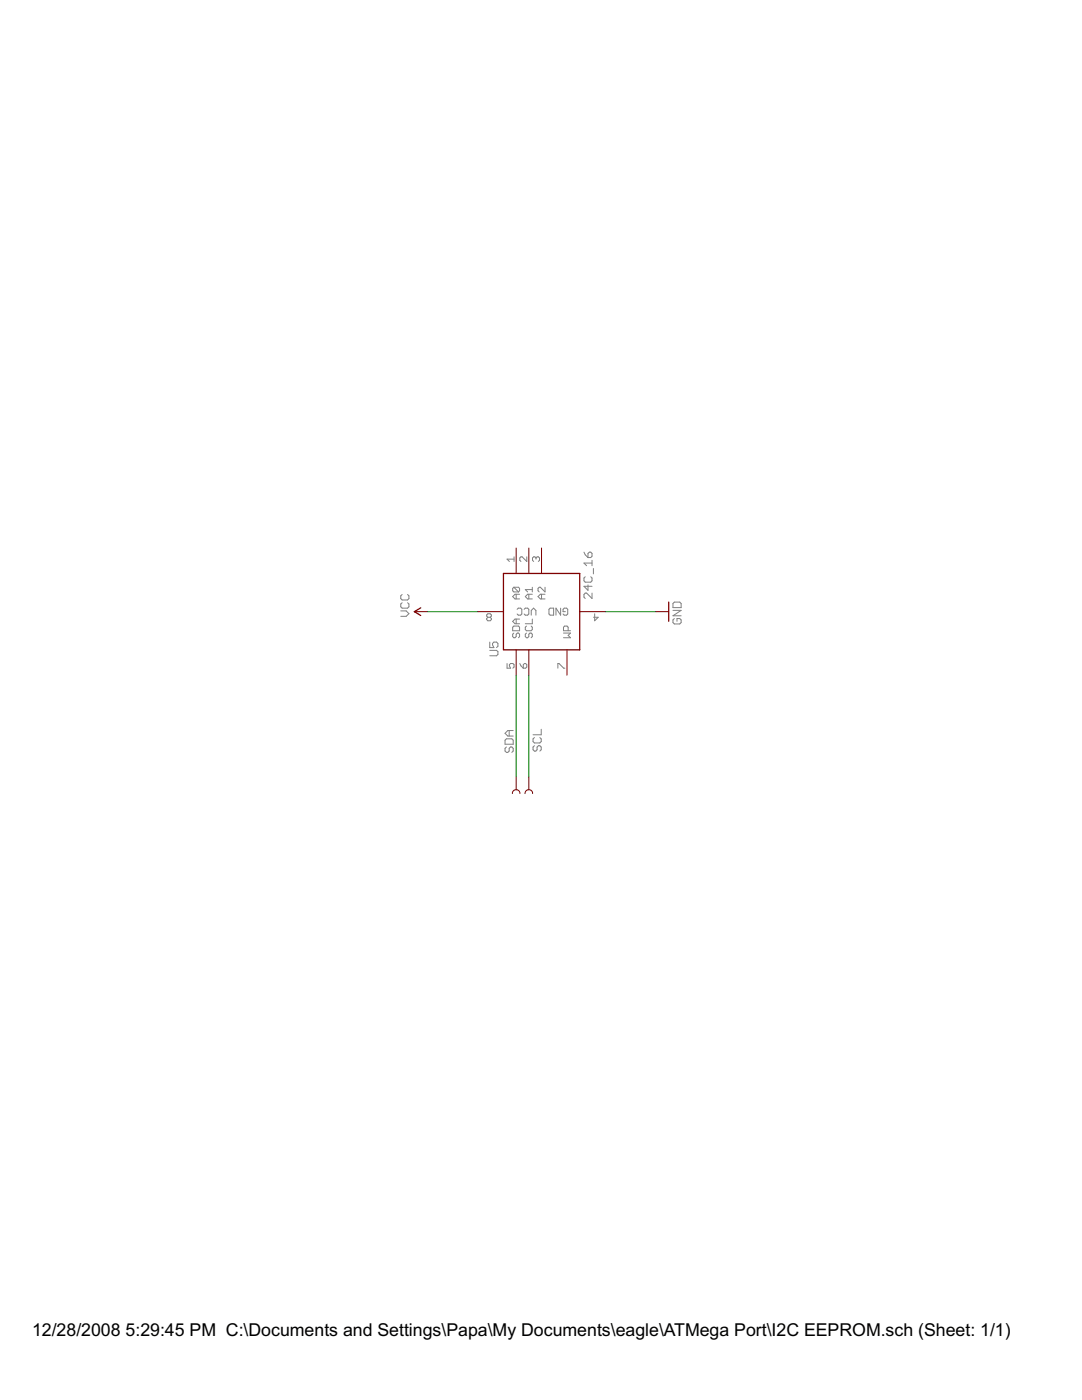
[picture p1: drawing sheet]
<svg xmlns="http://www.w3.org/2000/svg" width="216mm" height="279mm" viewBox="0 0 216 279" stroke-linecap="round" stroke-linejoin="round" font-family="sans-serif">
<g fill="#008000" stroke="#008000" stroke-width=".21">
<path d="M85.2 122.1h10.2z"/>
<path d="M120.8 122.1h10.1z"/>
<path d="M103 134.7v20.4z"/>
<path d="M105.5 134.7v20.4z"/>
</g>
<g fill="#800000" stroke="#800000" stroke-width=".25">
<path d="M100.5 114.4v15.3z"/>
<path d="M100.5 114.4h15.2z"/>
<path d="M115.7 114.4v15.3z"/>
<path d="M100.5 129.7h15.2z"/>
<path d="M133.4 120.2v3.8z"/>
<path d="M82.7 122.1l1.2-.8z"/>
<path d="M82.7 122.1l1.2 .7z"/>
</g>
<g fill="#800000" stroke="#800000" stroke-width=".2">
<path d="M103 129.7v5z"/>
<path d="M105.5 129.7v5z"/>
<path d="M113.1 129.7v5z"/>
<path d="M103 109.4v5z"/>
<path d="M105.5 109.4v5z"/>
<path d="M108.1 109.4v5z"/>
<path d="M115.7 122.1h5.1z"/>
<path d="M95.4 122.1h5.1z"/>
<path d="M130.9 122.1h2.5z"/>
<path d="M82.7 122.1h2.5z"/>
<path d="M103 155.1v2.5z"/>
<path d="M105.5 155.1v2.5z"/>
</g>
<path d="M102.2 158.4a.75 .75 0 0 1 .8-.8 .75 .75 0 0 1 .7 .8M104.8 158.4a.76 .76 0 0 1 .7-.8 .76 .76 0 0 1 .8 .8" fill="none" stroke="#800000" stroke-width=".2"/>
<g fill="#808080" stroke="#808080" stroke-width=".2">
<path d="M102.5 126.3l-.2 .3z"/>
<path d="M102.3 126.6v.4z"/>
<path d="M102.3 127l.2 .3z"/>
<path d="M102.5 127.3h.3z"/>
<path d="M102.8 127.3l.2-.3z"/>
<path d="M103 126.6v.4z"/>
<path d="M103 126.6l.2-.3z"/>
<path d="M103.2 126.3h.3z"/>
<path d="M103.5 126.3l.2 .3z"/>
<path d="M103.7 126.6v.4z"/>
<path d="M103.7 127l-.2 .3z"/>
<path d="M102.3 125.9h1.4z"/>
<path d="M103.7 125.2v.7z"/>
<path d="M103.5 124.9l.2 .3z"/>
<path d="M102.5 124.9h1z"/>
<path d="M102.5 124.9l-.2 .3z"/>
<path d="M102.3 125.2v.7z"/>
<path d="M102.8 124.5h.9z"/>
<path d="M102.3 124l.5 .5z"/>
<path d="M102.3 124l.5-.5z"/>
<path d="M102.8 123.5h.9z"/>
<path d="M103 123.5v1z"/>
<path d="M101.2 132.4v.9z"/>
<path d="M101.2 133.3h.7z"/>
<path d="M101.6 132.9l.3 .4z"/>
<path d="M101.6 132.7v.2z"/>
<path d="M101.6 132.7l.3-.3z"/>
<path d="M101.9 132.4h.4z"/>
<path d="M102.3 132.4l.3 .3z"/>
<path d="M102.6 132.7v.4z"/>
<path d="M102.6 133.1l-.3 .2z"/>
<path d="M105.1 126.3l-.3 .3z"/>
<path d="M104.8 126.6v.4z"/>
<path d="M104.8 127l.3 .3z"/>
<path d="M105.1 127.3h.2z"/>
<path d="M105.3 127.3l.2-.3z"/>
<path d="M105.5 126.6v.4z"/>
<path d="M105.5 126.6l.2-.3z"/>
<path d="M105.7 126.3h.3z"/>
<path d="M106 126.3l.2 .3z"/>
<path d="M106.2 126.6v.4z"/>
<path d="M106.2 127l-.2 .3z"/>
<path d="M105.1 124.9l-.3 .3z"/>
<path d="M104.8 125.2v.4z"/>
<path d="M104.8 125.6l.3 .3z"/>
<path d="M105.1 125.9h.9z"/>
<path d="M106 125.9l.2-.3z"/>
<path d="M106.2 125.2v.4z"/>
<path d="M106 124.9l.2 .3z"/>
<path d="M104.8 124.5h1.4z"/>
<path d="M106.2 123.5v1z"/>
<path d="M103.7 132.4l.2 .5z"/>
<path d="M103.9 132.9l.5 .4z"/>
<path d="M104.4 133.3h.5z"/>
<path d="M104.9 133.3l.2-.2z"/>
<path d="M105.1 132.7v.4z"/>
<path d="M104.9 132.4l.2 .3z"/>
<path d="M104.6 132.4h.3z"/>
<path d="M104.4 132.7l.2-.3z"/>
<path d="M104.4 132.7v.6z"/>
<path d="M112.4 127.3h1.4z"/>
<path d="M113.4 126.8l.4 .5z"/>
<path d="M113.4 126.8l.4-.5z"/>
<path d="M112.4 126.3h1.4z"/>
<path d="M112.4 125.9h1.4z"/>
<path d="M112.4 125.2v.7z"/>
<path d="M112.4 125.2l.3-.3z"/>
<path d="M112.7 124.9h.4z"/>
<path d="M113.1 124.9l.3 .3z"/>
<path d="M113.4 125.2v.7z"/>
<path d="M111.3 132.4v.9z"/>
<path d="M111.3 132.4h.2z"/>
<path d="M111.5 132.4l1 .9z"/>
<path d="M112.5 133.3h.2z"/>
<path d="M102.8 119.5h.9z"/>
<path d="M102.3 119.1l.5 .4z"/>
<path d="M102.3 119.1l.5-.5z"/>
<path d="M102.8 118.6h.9z"/>
<path d="M103 118.6v.9z"/>
<path d="M102.5 118.1h1z"/>
<path d="M102.3 117.9l.2 .2z"/>
<path d="M102.3 117.4v.5z"/>
<path d="M102.3 117.4l.2-.2z"/>
<path d="M102.5 117.2h1z"/>
<path d="M103.5 117.2l.2 .2z"/>
<path d="M103.7 117.4v.5z"/>
<path d="M103.7 117.9l-.2 .2z"/>
<path d="M102.5 117.2l1 .9z"/>
<path d="M101.2 111.6l.4 .5z"/>
<path d="M101.2 111.6h1.4z"/>
<path d="M102.6 111.1v1z"/>
<path d="M105.3 119.5h.9z"/>
<path d="M104.8 119.1l.5 .4z"/>
<path d="M104.8 119.1l.5-.5z"/>
<path d="M105.3 118.6h.9z"/>
<path d="M105.5 118.6v.9z"/>
<path d="M104.8 117.7l.5 .4z"/>
<path d="M104.8 117.7h1.4z"/>
<path d="M106.2 117.2v.9z"/>
<path d="M105.1 111.1v1z"/>
<path d="M104.2 111.1l.9 1z"/>
<path d="M103.9 111.1h.3z"/>
<path d="M103.9 111.1l-.2 .3z"/>
<path d="M103.7 111.4v.4z"/>
<path d="M103.7 111.8l.2 .3z"/>
<path d="M107.8 119.5h1z"/>
<path d="M107.4 119.1l.4 .4z"/>
<path d="M107.4 119.1l.4-.5z"/>
<path d="M107.8 118.6h1z"/>
<path d="M108.1 118.6v.9z"/>
<path d="M108.8 117.2v.9z"/>
<path d="M107.8 117.2l1 .9z"/>
<path d="M107.6 117.2h.2z"/>
<path d="M107.6 117.2l-.2 .2z"/>
<path d="M107.4 117.4v.5z"/>
<path d="M107.4 117.9l.2 .2z"/>
<path d="M106.3 111.8l.2 .3z"/>
<path d="M106.3 111.4v.4z"/>
<path d="M106.3 111.4l.2-.3z"/>
<path d="M106.5 111.1h.2z"/>
<path d="M106.7 111.1l.3 .3z"/>
<path d="M107 111.4v.2z"/>
<path d="M107 111.4l.2-.3z"/>
<path d="M107.2 111.1h.2z"/>
<path d="M107.4 111.1l.3 .3z"/>
<path d="M107.7 111.4v.4z"/>
<path d="M107.7 111.8l-.3 .3z"/>
<path d="M112.4 122.5l.2 .3z"/>
<path d="M112.6 122.8h.5z"/>
<path d="M113.1 122.8l.2-.3z"/>
<path d="M113.3 121.6v.9z"/>
<path d="M113.1 121.4l.2 .2z"/>
<path d="M112.6 121.4h.5z"/>
<path d="M112.6 121.4l-.2 .2z"/>
<path d="M112.4 121.6v.5z"/>
<path d="M112.4 122.1h.4z"/>
<path d="M111.9 121.4v1.4z"/>
<path d="M110.9 121.4l1 1.4z"/>
<path d="M110.9 121.4v1.4z"/>
<path d="M110.5 121.4v1.4z"/>
<path d="M109.8 121.4h.7z"/>
<path d="M109.8 121.4l-.3 .2z"/>
<path d="M109.5 121.6v.9z"/>
<path d="M109.5 122.5l.3 .3z"/>
<path d="M109.8 122.8h.7z"/>
<path d="M118.7 122.5v1.4z"/>
<path d="M118.7 123.9l.7-.7z"/>
<path d="M118.4 123.2h1z"/>
<path d="M106.9 121.8v1z"/>
<path d="M106.5 121.4l.4 .4z"/>
<path d="M106.5 121.4l-.5 .4z"/>
<path d="M106 121.8v1z"/>
<path d="M104.6 122.5l.2 .3z"/>
<path d="M104.8 122.8h.5z"/>
<path d="M105.3 122.8l.2-.3z"/>
<path d="M105.5 121.6v.9z"/>
<path d="M105.3 121.4l.2 .2z"/>
<path d="M104.8 121.4h.5z"/>
<path d="M104.8 121.4l-.2 .2z"/>
<path d="M103.2 122.5l.2 .3z"/>
<path d="M103.4 122.8h.5z"/>
<path d="M103.9 122.8l.2-.3z"/>
<path d="M104.1 121.6v.9z"/>
<path d="M103.9 121.4l.2 .2z"/>
<path d="M103.4 121.4h.5z"/>
<path d="M103.4 121.4l-.2 .2z"/>
<path d="M98 123.7l-.2 .2z"/>
<path d="M97.3 123.9h.5z"/>
<path d="M97.1 123.7l.2 .2z"/>
<path d="M97.1 123.4v.3z"/>
<path d="M97.1 123.4l.2-.2z"/>
<path d="M97.1 123l.2 .2z"/>
<path d="M97.1 122.7v.3z"/>
<path d="M97.1 122.7l.2-.2z"/>
<path d="M97.3 122.5h.5z"/>
<path d="M97.8 122.5l.2 .2z"/>
<path d="M98 122.7v.3z"/>
<path d="M98 123l-.2 .2z"/>
<path d="M97.8 123.2l.2 .2z"/>
<path d="M98 123.4v.3z"/>
<path d="M97.3 123.2h.5z"/>
<path d="M97.7 130.9h1.4z"/>
<path d="M99.1 130.9l.3-.3z"/>
<path d="M99.4 130v.6z"/>
<path d="M99.1 129.8l.3 .2z"/>
<path d="M97.7 129.8h1.4z"/>
<path d="M97.7 128.1v1.1z"/>
<path d="M97.7 129.2h.9z"/>
<path d="M98.3 128.7l.3 .5z"/>
<path d="M98.3 128.4v.3z"/>
<path d="M98.3 128.4l.3-.3z"/>
<path d="M98.6 128.1h.5z"/>
<path d="M99.1 128.1l.3 .3z"/>
<path d="M99.4 128.4v.6z"/>
<path d="M99.4 129l-.3 .2z"/>
<path d="M101 149.1l-.2 .3z"/>
<path d="M100.8 149.4v.5z"/>
<path d="M100.8 149.9l.2 .3z"/>
<path d="M101 150.2h.3z"/>
<path d="M101.3 150.2l.3-.3z"/>
<path d="M101.6 149.4v.5z"/>
<path d="M101.9 149.1l-.3 .3z"/>
<path d="M101.9 149.1h.2z"/>
<path d="M102.1 149.1l.3 .3z"/>
<path d="M102.4 149.4v.5z"/>
<path d="M102.4 149.9l-.3 .3z"/>
<path d="M100.8 148.5h1.6z"/>
<path d="M102.4 147.7v.8z"/>
<path d="M102.1 147.4l.3 .3z"/>
<path d="M101 147.4h1.1z"/>
<path d="M100.8 147.7l.2-.3z"/>
<path d="M100.8 147.7v.8z"/>
<path d="M101.3 146.9h1.1z"/>
<path d="M100.8 146.3l.5 .6z"/>
<path d="M100.8 146.3l.5-.5z"/>
<path d="M101.3 145.8h1.1z"/>
<path d="M101.6 145.8v1.1z"/>
<path d="M106.6 148.8l-.2 .3z"/>
<path d="M106.4 149.1v.5z"/>
<path d="M106.4 149.6l.2 .3z"/>
<path d="M106.6 149.9h.3z"/>
<path d="M107.2 149.6l-.3 .3z"/>
<path d="M107.2 149.1v.5z"/>
<path d="M107.2 149.1l.2-.3z"/>
<path d="M107.4 148.8h.3z"/>
<path d="M107.7 148.8l.3 .3z"/>
<path d="M108 149.1v.5z"/>
<path d="M108 149.6l-.3 .3z"/>
<path d="M106.6 147.2l-.2 .3z"/>
<path d="M106.4 147.5v.5z"/>
<path d="M106.4 148l.2 .3z"/>
<path d="M106.6 148.3h1.1z"/>
<path d="M107.7 148.3l.3-.3z"/>
<path d="M108 147.5v.5z"/>
<path d="M107.7 147.2l.3 .3z"/>
<path d="M106.4 146.6h1.6z"/>
<path d="M108 145.5v1.1z"/>
<path d="M118.1 118.4v1z"/>
<path d="M117.1 118.4l1 1z"/>
<path d="M116.8 118.4h.3z"/>
<path d="M116.8 118.4l-.3 .2z"/>
<path d="M116.5 118.6v.6z"/>
<path d="M116.5 119.2l.3 .2z"/>
<path d="M116.5 117h1.6z"/>
<path d="M116.5 117l.8 .8z"/>
<path d="M117.3 116.7v1.1z"/>
<path d="M116.8 115.1l-.3 .3z"/>
<path d="M116.5 115.4v.5z"/>
<path d="M116.5 115.9l.3 .3z"/>
<path d="M116.8 116.2h1.1z"/>
<path d="M118.1 115.9l-.2 .3z"/>
<path d="M118.1 115.4v.5z"/>
<path d="M117.9 115.1l.2 .3z"/>
<path d="M118.4 113.5v1z"/>
<path d="M116.5 112.4l.6 .5z"/>
<path d="M116.5 112.4h1.6z"/>
<path d="M118.1 111.8v1.1z"/>
<path d="M116.5 110.2l.3 .5z"/>
<path d="M116.8 110.7l.5 .6z"/>
<path d="M117.3 111.3h.6z"/>
<path d="M118.1 111l-.2 .3z"/>
<path d="M118.1 110.4v.6z"/>
<path d="M117.9 110.2l.2 .2z"/>
<path d="M117.6 110.2h.3z"/>
<path d="M117.3 110.4l.3-.2z"/>
<path d="M117.3 110.4v.9z"/>
<path d="M134.6 123.4l-.3 .3z"/>
<path d="M134.3 123.7v.5z"/>
<path d="M134.3 124.2l.3 .3z"/>
<path d="M134.6 124.5h1z"/>
<path d="M135.6 124.5l.3-.3z"/>
<path d="M135.9 123.7v.5z"/>
<path d="M135.6 123.4l.3 .3z"/>
<path d="M135.1 123.4h.5z"/>
<path d="M135.1 123.4v.6z"/>
<path d="M134.3 122.9h1.6z"/>
<path d="M134.3 122.9l1.6-1.1z"/>
<path d="M134.3 121.8h1.6z"/>
<path d="M134.3 121.3h1.6z"/>
<path d="M135.9 120.4v.9z"/>
<path d="M135.6 120.2l.3 .2z"/>
<path d="M134.6 120.2h1z"/>
<path d="M134.6 120.2l-.3 .2z"/>
<path d="M134.3 120.4v.9z"/>
<path d="M80 123h1z"/>
<path d="M81 123l.6-.5z"/>
<path d="M81 121.9l.6 .6z"/>
<path d="M80 121.9h1z"/>
<path d="M80 120.5l.2-.2z"/>
<path d="M80 120.5v.6z"/>
<path d="M80 121.1l.2 .3z"/>
<path d="M80.2 121.4h1.1z"/>
<path d="M81.3 121.4l.3-.3z"/>
<path d="M81.6 120.5v.6z"/>
<path d="M81.3 120.3l.3 .2z"/>
<path d="M80.2 118.6l-.2 .3z"/>
<path d="M80 118.9v.6z"/>
<path d="M80 119.5l.2 .2z"/>
<path d="M80.2 119.7h1.1z"/>
<path d="M81.3 119.7l.3-.2z"/>
<path d="M81.6 118.9v.6z"/>
<path d="M81.3 118.6l.3 .3z"/>
</g>
<g font-size="4">
<text x="6.4" y="266.7">12/28/2008</text>
<text x="25.1" y="266.7">5:29:45 PM C:\Documents and Settings\Papa\My Documents\eagle\ATMega Port\I2C EEPROM.sch (Sheet: 1/1)</text>
</g>
</svg>
